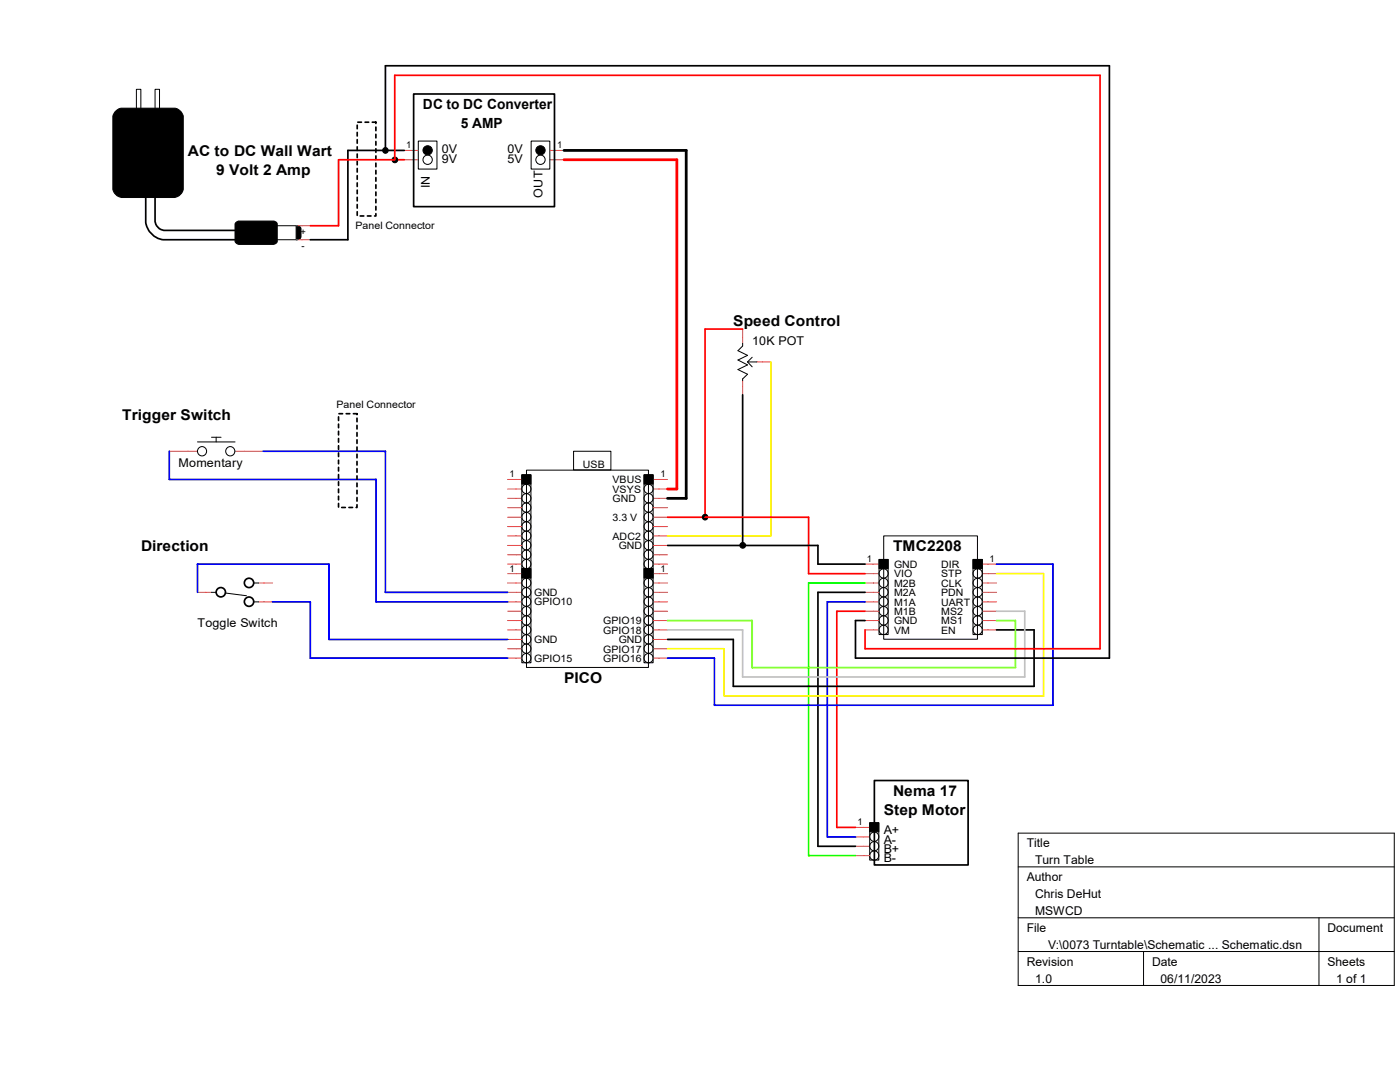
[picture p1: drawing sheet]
<svg xmlns="http://www.w3.org/2000/svg" width="279mm" height="216mm" viewBox="0 0 279 216" stroke-linecap="round" stroke-linejoin="round" font-family="sans-serif">
<g fill="#000" stroke="#000" stroke-width=".2">
<path d="M104.1 94.7h1.9v1.9h-1.9z" fill-rule="evenodd"/>
<path d="M128.5 94.7h1.8v1.9h-1.8z" fill-rule="evenodd"/>
<path d="M104.1 113.5h1.9v1.9h-1.9z" fill-rule="evenodd"/>
<path d="M128.5 113.5h1.8v1.9h-1.8z" fill-rule="evenodd"/>
<path d="M175.4 111.6h1.8v1.9h-1.8z" fill-rule="evenodd"/>
<path d="M194.2 111.6h1.8v1.9h-1.8z" fill-rule="evenodd"/>
<path d="M173.6 164.2h1.8v1.8h-1.8z" fill-rule="evenodd"/>
<circle cx="85.4" cy="30" r=".92"/>
<circle cx="107.9" cy="30" r=".92"/>
</g>
<g fill="none" stroke="#000" stroke-width=".2">
<path d="M27.2 17.8h.9v4.7h-.9zM30.9 17.8h.9v4.7h-.9zM83.5 28.2h3.7v5.5h-3.7zM106 28.2h3.7v5.5h-3.7zM55.3 45h1.7a5.9 5.9 0 0 1 2.6 .2h.1a1.97 1.97 0 0 1 .3 1.8 1 1 0 0 1-1.4 .8h-3.3M148.2 68.5v.5l-.9 1 1.9 .9-1.9 .9 1.9 1-1.9 .9 1.9 1-1 .9v.4M149.2 72.2h1.8M149.2 72.2l.9 1M150.1 71.3l-.9 .9M39.4 88.2h7.5M42.2 87.2h1.9M43.1 87.2v1"/>
<path d="M104.1 94.7h1.9v18.8h-1.9zM105.1 93.8h24.3v39.4h-24.3zM114.5 90h7.4v3.8h-7.4zM128.5 94.7h1.8v18.8h-1.8zM42.2 118.2h.9M44.9 118.3l4.3 .6M50.7 116.3h.9M104.1 113.5h1.9v18.7h-1.9zM128.5 113.5h1.8v18.7h-1.8zM175.4 111.6h1.8v15h-1.8zM176.4 106.9h18.7v20.7h-18.7zM194.2 111.6h1.8v15h-1.8z"/>
<path d="M50.7 120.1h.9M173.6 164.2h1.8v7.4h-1.8zM203.2 166.2h75.1v30.4h-75.1zM203.2 173h75.1M203.2 183.1h75.1M203.2 189.9h75.1M228.2 189.9v6.7M263.2 183.1v13.5"/>
<circle cx="85.3" cy="31.9" r=".93"/>
<circle cx="107.9" cy="31.9" r=".93"/>
<circle cx="40.3" cy="90" r=".92"/>
<circle cx="45.9" cy="90" r=".92"/>
<circle cx="105" cy="97.6" r=".92"/>
<circle cx="105" cy="99.4" r=".92"/>
<circle cx="129.4" cy="99.4" r=".92"/>
<circle cx="129.4" cy="97.6" r=".92"/>
<circle cx="105" cy="108.8" r=".92"/>
<circle cx="105" cy="103.2" r=".92"/>
<circle cx="105" cy="106.9" r=".92"/>
<circle cx="105" cy="116.3" r=".92"/>
<circle cx="105" cy="105" r=".92"/>
<circle cx="105" cy="101.3" r=".92"/>
<circle cx="105" cy="112.5" r=".92"/>
<circle cx="105" cy="110.7" r=".92"/>
<circle cx="105" cy="118.2" r=".92"/>
<circle cx="129.4" cy="101.3" r=".92"/>
<circle cx="129.4" cy="103.2" r=".92"/>
<circle cx="129.4" cy="112.5" r=".92"/>
<circle cx="129.4" cy="110.7" r=".92"/>
<circle cx="129.4" cy="108.8" r=".92"/>
<circle cx="129.4" cy="116.3" r=".92"/>
<circle cx="129.4" cy="105" r=".92"/>
<circle cx="129.4" cy="118.2" r=".92"/>
<circle cx="129.4" cy="106.9" r=".92"/>
<circle cx="176.3" cy="116.3" r=".92"/>
<circle cx="176.3" cy="118.2" r=".92"/>
<circle cx="176.3" cy="114.4" r=".92"/>
<circle cx="195.1" cy="114.4" r=".93"/>
<circle cx="195.1" cy="116.3" r=".93"/>
<circle cx="195.1" cy="118.2" r=".93"/>
<circle cx="105" cy="125.7" r=".92"/>
<circle cx="105" cy="121.9" r=".92"/>
<circle cx="105" cy="129.4" r=".92"/>
<circle cx="105" cy="120.1" r=".92"/>
<circle cx="105" cy="123.8" r=".92"/>
<circle cx="105" cy="127.6" r=".92"/>
<circle cx="105" cy="131.3" r=".92"/>
<circle cx="129.4" cy="123.8" r=".92"/>
<circle cx="129.4" cy="129.4" r=".92"/>
<circle cx="129.4" cy="121.9" r=".92"/>
<circle cx="129.4" cy="125.7" r=".92"/>
<circle cx="129.4" cy="120.1" r=".92"/>
<circle cx="129.4" cy="127.6" r=".92"/>
<circle cx="129.4" cy="131.3" r=".92"/>
<circle cx="176.3" cy="125.7" r=".92"/>
<circle cx="176.3" cy="120.1" r=".92"/>
<circle cx="176.3" cy="123.8" r=".92"/>
<circle cx="176.3" cy="121.9" r=".92"/>
<circle cx="195.1" cy="121.9" r=".93"/>
<circle cx="195.1" cy="123.8" r=".93"/>
<circle cx="195.1" cy="120.1" r=".93"/>
<circle cx="195.1" cy="125.7" r=".93"/>
<circle cx="174.5" cy="168.8" r=".92"/>
<circle cx="174.5" cy="170.7" r=".92"/>
<circle cx="174.5" cy="167" r=".92"/>
</g>
<g fill="none" stroke="#c04040" stroke-width=".2">
<path d="M80.7 31.9h2.8M80.7 30h2.8M109.8 31.9h2.8M109.8 30h2.8M59.1 45h2.8M59.1 47.8h2.8M148.2 65.7v2.8M148.2 76v2.8M151 72.2h2.8M33.8 90h5.6M46.9 90h5.6M101.3 95.7h2.8"/>
<path d="M101.3 97.6h2.8M101.3 99.4h2.8M130.4 95.7h2.8M130.4 97.6h2.8M130.4 99.4h2.8M39.4 118.2h2.8M51.6 116.3h2.8M101.3 112.6h2.8M101.3 114.5h2.8M101.3 116.3h2.8M101.3 118.2h2.8M101.3 101.3h2.8"/>
<path d="M101.3 103.2h2.8M101.3 105.1h2.8M101.3 106.9h2.8M101.3 108.8h2.8M101.3 110.7h2.8M130.4 112.6h2.8M130.4 114.5h2.8M130.4 116.3h2.8M130.4 118.2h2.8M130.4 101.3h2.8M130.4 103.2h2.8M130.4 105.1h2.8"/>
<path d="M130.4 106.9h2.8M130.4 108.8h2.8M130.4 110.7h2.8M172.6 112.6h2.8M172.6 114.5h2.8M172.6 116.3h2.8M172.6 118.2h2.8M196.1 112.6h2.8M196.1 114.5h2.8M196.1 116.3h2.8M196.1 118.2h2.8M51.6 120.1h2.8"/>
<path d="M101.3 120.1h2.8M101.3 122h2.8M101.3 123.8h2.8M101.3 125.7h2.8M101.3 127.6h2.8M101.3 129.5h2.8M101.3 131.3h2.8M130.4 120.1h2.8M130.4 122h2.8M130.4 123.8h2.8M130.4 125.7h2.8M130.4 127.6h2.8"/>
<path d="M130.4 129.5h2.8M130.4 131.3h2.8M172.6 120.1h2.8M172.6 122h2.8M172.6 123.8h2.8M172.6 125.7h2.8M196.1 120.1h2.8M196.1 122h2.8M196.1 123.8h2.8M196.1 125.7h2.8M170.7 165.1h2.9M170.7 167h2.9"/>
<path d="M170.7 168.9h2.9M170.7 170.7h2.9"/>
</g>
<g fill="none" stroke="#000" stroke-width=".34">
<path d="M82.5 18.8h28.2v22.4h-28.2zM29.1 39.4v2.9a5.2 5.2 0 0 0 1.6 4.8 3.7 3.7 0 0 0 2.2 .7h14M30.9 39.4v1.7a8.9 8.9 0 0 0 .3 3.9 2.61 2.61 0 0 0 2.8 1h12.9M76.9 30v-16.9h144.5v118.2h-50.7v-7.5h1.9M80.7 30h-11.3v17.8h-7.5M148.2 78.8v30M133.2 108.8h30v3.8h9.4M172.6 118.2h-9.4v50.7h7.5M198.9 125.7h7.5v11.2h-60.1v-9.3h-13.1M174.5 155.7h18.7v16.9h-18.7z"/>
<circle cx="44.1" cy="118.2" r=".93"/>
<circle cx="49.7" cy="116.3" r=".93"/>
<circle cx="49.7" cy="120.1" r=".93"/>
</g>
<g fill="#000" stroke="#000" stroke-width=".2">
<path d="M23.2 22.1l.9-.5h10.6a2.13 2.13 0 0 1 1.9 2.7v13.2a2.15 2.15 0 0 1-2.8 1.9h-9.4a2.13 2.13 0 0 1-1.9-2.7v-13.5zM47.1 44.4l.5-.3h7a.83 .83 0 0 1 .7 1.2v2.8a1.03 1.03 0 0 1-1.2 .7h-6.5l-.3-.2a.92 .92 0 0 1-.4-1.2v-.5a4.5 4.5 0 0 1 .2-2.5zM59.1 45l.3 .1a.72 .72 0 0 1 .6 1v.2a1.25 1.25 0 0 1-.2 1.3l-.7 .2z"/>
<circle cx="76.9" cy="30" r=".56"/>
<circle cx="78.8" cy="31.9" r=".57"/>
<circle cx="140.7" cy="103.2" r=".56"/>
<circle cx="148.2" cy="108.8" r=".57"/>
</g>
<path d="M78.8 31.9v-16.9h140.7v114.5h-46.9v-3.8M80.7 31.9h-13.1v13.1h-5.7M148.2 65.7h-7.5v37.5M133.2 103.2h28.2v11.3h11.2M172.6 122h-5.6v43.1h3.7" fill="none" stroke="#f00" stroke-width=".34"/>
<path d="M33.8 90v5.7h41.3v24.4h26.2M52.5 90h24.4v28.2h24.4M39.4 118.2v-5.6h26.3v15h35.6M198.9 112.6h11.2v28.1h-67.5v-9.4h-9.4M54.4 120.1h7.5v11.2h39.4M172.6 120.1h-7.5v46.9h5.6" fill="none" stroke="#00f" stroke-width=".34"/>
<path d="M112.6 31.9h22.5v65.7h-1.9" fill="none" stroke="#f00" stroke-width=".55"/>
<path d="M112.6 30h24.3v69.4h-3.7" fill="none" stroke="#000" stroke-width=".55"/>
<path d="M153.8 72.2v34.7h-20.6M198.9 114.5h9.4v24.4h-63.8v-9.4h-11.3" fill="none" stroke="#ff0" stroke-width=".34"/>
<path d="M172.6 116.3h-11.2v54.4h9.3" fill="none" stroke="#0f0" stroke-width=".34"/>
<path d="M133.2 123.8h16.9v9.4h52.5v-9.4h-3.7" fill="none" stroke="#80ff00" stroke-width=".34"/>
<path d="M198.9 122h5.6v13.1h-56.3v-9.4h-15" fill="none" stroke="#c0c0c0" stroke-width=".34"/>
<path d="M71.3 24.4h3.7v18.7h-3.7zM67.6 82.5h3.6v18.8h-3.6z" fill="none" stroke="#000" stroke-width=".34" stroke-dasharray=".7 .7"/>
<g font-size="3">
<text x="37.5" y="31.2">AC to DC Wall Wart</text>
<text x="43.1" y="35">9 Volt 2 Amp</text>
<text x="146.3" y="65">Speed Control</text>
<text x="24.4" y="83.7">Trigger Switch</text>
<text x="28.2" y="110">Direction</text>
<text x="178.2" y="110">TMC2208</text>
<text x="112.6" y="136.3">PICO</text>
<text x="178.2" y="158.8">Nema 17</text>
<text x="176.4" y="162.6">Step Motor</text>
</g>
<g font-size="2.8">
<text x="84.4" y="21.8">DC to DC Converter</text>
<text x="91.9" y="25.6">5 AMP</text>
</g>
<g font-size="2.4">
<text x="88.2" y="32.5">9V</text>
<text x="88.2" y="30.6">0V</text>
<text x="101.3" y="32.5">5V</text>
<text x="101.3" y="30.6">0V</text>
<text x="85.8" y="37.5" transform="rotate(-90 85.8 37.5)">IN</text>
<text x="108.3" y="39.4" transform="rotate(-90 108.3 39.4)">OUT</text>
<text x="150.1" y="68.9">10K POT</text>
<text x="35.6" y="93.3">Momentary</text>
<text x="39.4" y="125.1">Toggle Switch</text>
<text x="176.4" y="166.5">A+</text>
<text x="176.4" y="168.3">A-</text>
<text x="176.4" y="170.2">B+</text>
<text x="176.4" y="172.1">B-</text>
<text x="204.9" y="169.1">Title</text>
<text x="206.6" y="172.4">Turn Table</text>
<text x="204.9" y="175.8">Author</text>
<text x="206.6" y="179.2">Chris DeHut</text>
<text x="204.9" y="185.9">File</text>
<text x="206.6" y="182.6">MSWCD</text>
<text x="264.9" y="185.9">Document</text>
<text x="209.2" y="189.3">V:\0073 Turntable\Schematic ... Schematic.dsn</text>
<text x="204.9" y="192.7">Revision</text>
<text x="206.6" y="196.1">1.0</text>
<text x="229.9" y="192.7">Date</text>
<text x="231.6" y="196.1">06/11/2023</text>
<text x="264.9" y="192.7">Sheets</text>
<text x="266.6" y="196.1">1 of 1</text>
</g>
<g font-size="2">
<text x="70.9" y="45.7">Panel Connector</text>
<text x="67.2" y="81.4">Panel Connector</text>
<text x="116.3" y="93.4">USB</text>
<text x="122.3" y="96.4">VBUS</text>
<text x="122.3" y="98.3">VSYS</text>
<text x="122.3" y="100.2">GND</text>
<text x="122.3" y="107.7">ADC2</text>
<text x="122.3" y="103.9">3.3 V</text>
<text x="123.5" y="109.5">GND</text>
<text x="178.4" y="113.3">GND</text>
<text x="187.8" y="113.3">DIR</text>
<text x="106.6" y="118.9">GND</text>
<text x="178.4" y="115.2">VIO</text>
<text x="178.4" y="117.1">M2B</text>
<text x="178.4" y="118.9">M2A</text>
<text x="187.8" y="115.2">STP</text>
<text x="187.8" y="117.1">CLK</text>
<text x="187.8" y="118.9">PDN</text>
<text x="106.6" y="120.8">GPIO10</text>
<text x="120.4" y="124.6">GPIO19</text>
<text x="178.4" y="120.8">M1A</text>
<text x="178.4" y="122.7">M1B</text>
<text x="178.4" y="124.5">GND</text>
<text x="187.8" y="120.8">UART</text>
<text x="187.8" y="122.7">MS2</text>
<text x="187.8" y="124.5">MS1</text>
<text x="106.6" y="128.3">GND</text>
<text x="120.4" y="126.5">GPIO18</text>
<text x="120.4" y="130.2">GPIO17</text>
<text x="123.5" y="128.3">GND</text>
<text x="178.4" y="126.5">VM</text>
<text x="187.8" y="126.5">EN</text>
<text x="106.6" y="132">GPIO15</text>
<text x="120.4" y="132.1">GPIO16</text>
</g>
<g font-size="1.9">
<text x="81.1" y="29.6">1</text>
<text x="111.2" y="29.6">1</text>
<text x="59.9" y="46.8">+</text>
<text x="60.2" y="49.6">-</text>
<text x="101.7" y="95.2">1</text>
<text x="131.8" y="95.2">1</text>
<text x="173" y="112.1">1</text>
<text x="197.5" y="112.1">1</text>
<text x="101.7" y="114">1</text>
<text x="131.8" y="114">1</text>
<text x="171.1" y="164.7">1</text>
</g>
</svg>
